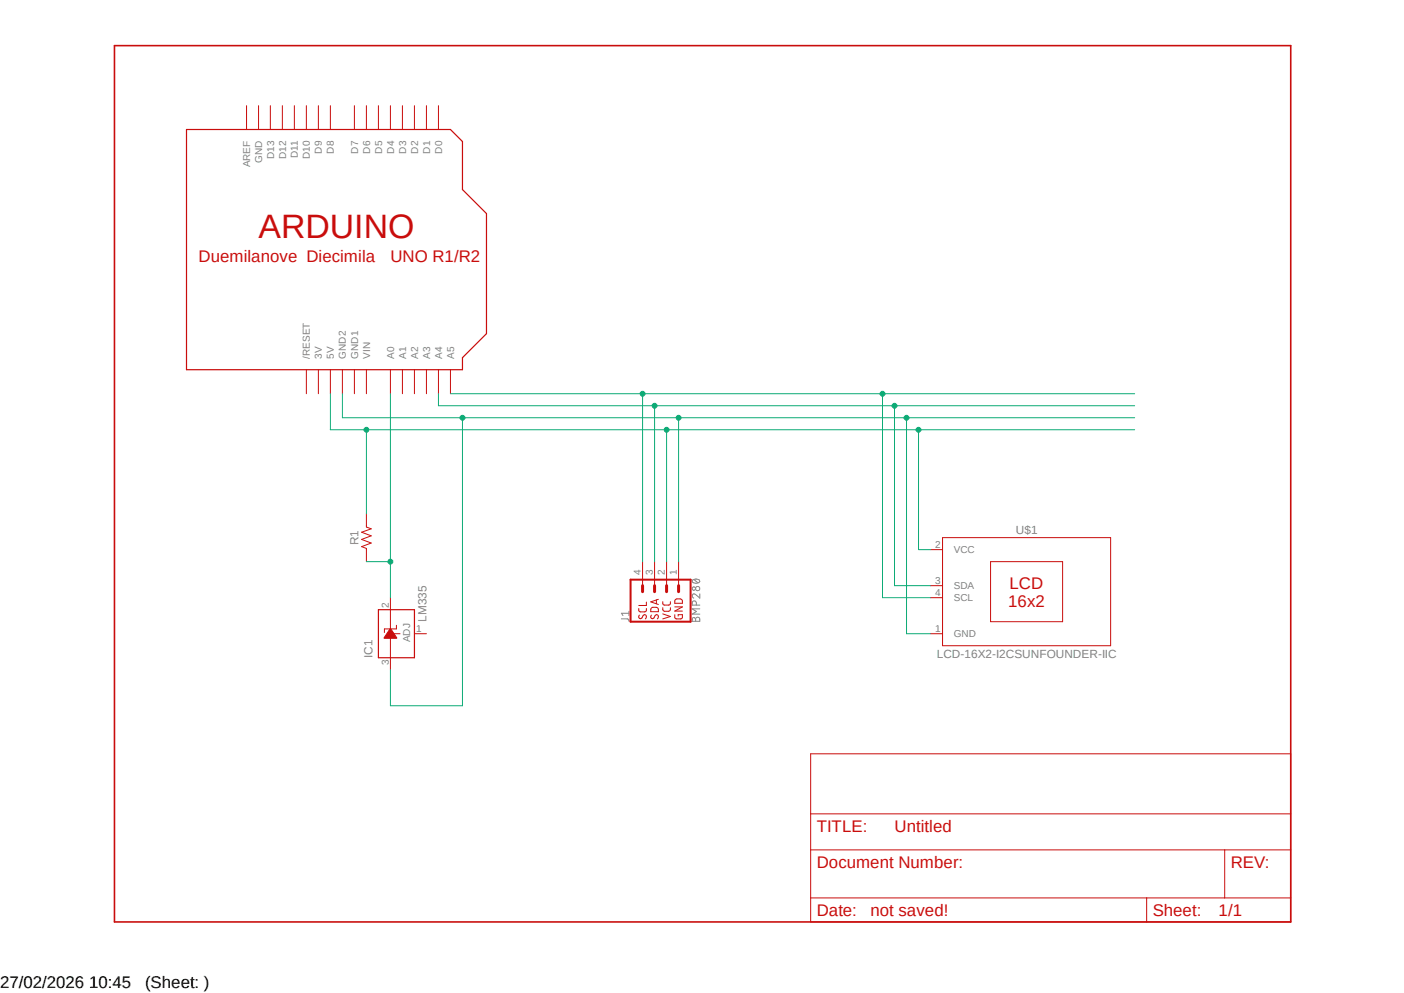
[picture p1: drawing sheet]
<svg xmlns="http://www.w3.org/2000/svg" width="297mm" height="210mm" viewBox="0 0 297 210" stroke-linecap="round" stroke-linejoin="round" font-family="sans-serif">
<path d="M23.7 9.3l249.7 186.2M273.4 9.3l-249.7 186.2" fill="none" stroke="#fff" stroke-width=".21"/>
<g fill="none" stroke="#808080" stroke-width=".21">
<path d="M131.4 130.9h1.5l.2 .5M133.1 129.3v.9M133.1 129.7h-1.7l.4 .5M146.5 122.7l.7-.2a.65 .65 0 0 1 .8 .4 .98 .98 0 0 1-1.6 0zM146.6 130.6a.38 .38 0 0 1 .6 .4 .46 .46 0 0 1 .3-.5 .46 .46 0 0 1 .5 .2v.7h-1.6zM146.8 122.6l.9 .7M147.2 131v.4M147.3 128l-.1-.7a.43 .43 0 0 0-.5-.2 .43 .43 0 0 0-.3 .5v.4h1.6M148 125.6v.9l-.8-.8a.44 .44 0 0 0-.8 .2 .44 .44 0 0 0 .4 .6M148 128.8h-1.6l.9 .5-.9 .6h1.6"/>
<circle cx="146.8" cy="124.5" r=".35"/>
<circle cx="147.6" cy="124.5" r=".46"/>
</g>
<g fill="none" stroke="#c90d0c" stroke-width=".21">
<path d="M196.8 116.2h2.6M199.4 113.7h35.5v22.9h-35.5zM209.5 118.8h15.3v12.7h-15.3zM82.6 126.4v15.2M83.2 134h1.4M83.9 132.2v.8h-2.6v.8M87.7 134h2.5M196.8 123.9h2.6M196.8 126.4h2.6M196.8 134h2.6M171.5 159.4h101.5v35.6h-101.5zM171.5 179.7h101.5"/>
<path d="M171.5 172.1h101.5M259.1 179.7v10.2M171.5 189.9h101.5M242.6 189.9v5.1"/>
</g>
<path d="M24.2 9.7h248.8v185.3h-248.8z" fill="none" stroke="#c90d0c" stroke-width=".34"/>
<path d="M80.1 128.9h7.6v10.2h-7.6z" fill="none" stroke="#c90d0c" stroke-width=".25"/>
<path d="M82.6 132.9l1.3 2.1h-2.6z" fill-rule="evenodd" fill="#c90d0c"/>
<g fill="none" stroke="#c90d0c" stroke-width=".21">
<path d="M52.2 22.4v5M54.7 22.4v5M57.2 22.4v5M59.7 22.4v5M62.3 22.4v5M64.8 22.4v5M67.4 22.4v5M69.9 22.4v5M75 22.4v5M77.5 22.4v5M80.1 22.4v5M82.6 22.4v5"/>
<path d="M85.1 22.4v5M87.7 22.4v5M90.2 22.4v5M92.8 22.4v5M64.8 78.2v5.1M67.4 78.2v5.1M69.9 78.2v5.1M72.4 78.2v5.1M75 78.2v5.1M77.5 78.2v5.1M82.6 78.2v5.1M85.1 78.2v5.1"/>
<path d="M87.7 78.2v5.1M90.2 78.2v5.1M92.8 78.2v5.1M95.3 78.2v5.1M77.5 108.7v2.8l1 .3-2 .8 2 .7-2 .8 2 .8-2 .7 1 .4v2.8M135.9 118.8v5.1M138.5 118.8v5.1M141 118.8v5.1M143.6 118.8v5.1M82.6 132.9l1.3 2.1h-2.6zM135.1 128.7l.1 .5 .3 .2h1.1l.1-.7M135.3 130.1l-.2 .2a.39 .39 0 0 0 .2 .5 .39 .39 0 0 0 .5-.1l.3-.5a.37 .37 0 0 1 .4-.2 .37 .37 0 0 1 .2 .4l-.2 .5"/>
<path d="M136.7 127.3v.8h-1.6M137.7 128.7l.4-.3 1 .1 .1 .2 .1 .7h-1.6zM137.8 130.1l-.1 .2a.39 .39 0 0 0 .1 .5 .39 .39 0 0 0 .5-.1l.3-.5a.37 .37 0 0 1 .4-.2 .37 .37 0 0 1 .3 .4l-.2 .5M138.9 126.9v.8M139.3 126.7l-1.6 .6 1.6 .5M140.2 128.5l.1 .6 .2 .2 1.1-.1 .2-.7M140.2 127.3l.1 .5 .2 .2 1.1-.1 .2-.6M140.2 129.8l1.6 .6-1.6 .5M142.7 130v.6l.2 .3h1.1l.3-.2 .1-.7h-.9v.3M142.7 128.4h1.7l-1.7 .8h1.7M142.8 126.9l.4-.2h.9l.2 .2 .1 .7h-1.7z"/>
</g>
<path d="M133.4 122.6h12.7v8.9h-12.7z" fill="none" stroke="#c90d0c" stroke-width=".42"/>
<path d="M135.9 123.9v1.2M138.5 123.9v1.2M141 123.9v1.2M143.6 123.9v1.2" fill="none" stroke="#c90d0c" stroke-width=".64"/>
<path d="M39.5 27.4h55.8l2.5 2.5v10.2l5.1 5.1v25.4l-5.1 5v2.6h-58.3z" fill="none" stroke="#c90d0c" stroke-width=".25"/>
<path d="M69.9 83.3v7.6h170.1M194.3 90.9v25.3h2.5" fill="none" stroke="#0dab76" stroke-width=".21"/>
<circle cx="194.3" cy="90.9" r=".51" fill="#0dab76"/>
<g fill="none" stroke="#0dab76" stroke-width=".21">
<path d="M141 90.9v27.9"/>
<circle cx="194.3" cy="90.9" r=".51"/>
</g>
<circle cx="141" cy="90.9" r=".51" fill="#0dab76"/>
<circle cx="141" cy="90.9" r=".51" fill="none" stroke="#0dab76" stroke-width=".21"/>
<circle cx="77.5" cy="90.9" r=".51" fill="#0dab76"/>
<g fill="none" stroke="#0dab76" stroke-width=".21">
<path d="M72.4 83.3v5h167.6M77.5 90.9v17.8M97.8 88.3v61h-15.2v-7.7M143.6 88.3v30.5M191.8 88.3v45.7h5"/>
<circle cx="77.5" cy="90.9" r=".51"/>
</g>
<circle cx="97.8" cy="88.3" r=".51" fill="#0dab76"/>
<circle cx="97.8" cy="88.3" r=".51" fill="none" stroke="#0dab76" stroke-width=".21"/>
<circle cx="143.5" cy="88.3" r=".51" fill="#0dab76"/>
<circle cx="143.5" cy="88.3" r=".51" fill="none" stroke="#0dab76" stroke-width=".21"/>
<circle cx="191.8" cy="88.3" r=".51" fill="#0dab76"/>
<g fill="none" stroke="#0dab76" stroke-width=".21">
<path d="M92.8 83.3v2.5h147.2M138.5 85.8v33"/>
<circle cx="191.8" cy="88.3" r=".51"/>
</g>
<circle cx="138.5" cy="85.8" r=".51" fill="#0dab76"/>
<g fill="none" stroke="#0dab76" stroke-width=".21">
<path d="M189.2 85.8v38.1h7.6"/>
<circle cx="138.5" cy="85.8" r=".51"/>
</g>
<circle cx="189.2" cy="85.8" r=".51" fill="#0dab76"/>
<g fill="none" stroke="#0dab76" stroke-width=".21">
<path d="M95.3 83.3h144.7M135.9 83.3v35.5"/>
<circle cx="189.2" cy="85.8" r=".51"/>
</g>
<circle cx="135.9" cy="83.3" r=".51" fill="#0dab76"/>
<g fill="none" stroke="#0dab76" stroke-width=".21">
<path d="M186.7 83.3v43.1h10.1"/>
<circle cx="135.9" cy="83.3" r=".51"/>
</g>
<circle cx="186.7" cy="83.3" r=".51" fill="#0dab76"/>
<g fill="none" stroke="#0dab76" stroke-width=".21">
<path d="M82.6 83.3v43.1M77.5 118.8h5.1"/>
<circle cx="186.7" cy="83.3" r=".51"/>
</g>
<circle cx="82.6" cy="118.8" r=".51" fill="#0dab76"/>
<circle cx="82.6" cy="118.8" r=".51" fill="none" stroke="#0dab76" stroke-width=".21"/>
<text font-size="7.2" fill="#c90d0c" x="54.7" y="50.2">ARDUINO</text>
<g font-size="3.6" fill="#c90d0c">
<text x="42" y="55.3">Duemilanove Diecimila</text>
<text x="82.6" y="55.3">UNO R1/R2</text>
<text x="213.6" y="124.5">LCD</text>
<text x="213.3" y="128.3">16x2</text>
<text x="172.8" y="175.9">TITLE:</text>
<text x="189.2" y="175.9">Untitled</text>
<text x="172.8" y="183.6">Document Number:</text>
<text x="260.4" y="183.6">REV:</text>
<text x="172.8" y="193.7">Date:</text>
<text x="184.2" y="193.7">not saved!</text>
<text x="243.8" y="193.7">Sheet:</text>
<text x="257.8" y="193.7">1/1</text>
</g>
<g font-size="3.6">
<text x="0" y="208.9">27/02/2026 10:45</text>
<text x="30.7" y="208.9">(Sheet: )</text>
</g>
<g font-size="2.5" fill="#808080">
<text x="214.9" y="113">U$1</text>
<text x="75.9" y="115.4" transform="rotate(-90 75.9 115.4)">R1</text>
<text x="90.2" y="131.5" transform="rotate(-90 90.2 131.5)">LM335</text>
<text x="78.8" y="139.1" transform="rotate(-90 78.8 139.1)">IC1</text>
<text x="198.2" y="139.1">LCD-16X2-I2CSUNFOUNDER-IIC</text>
</g>
<g font-size="2.1" fill="#808080">
<text x="52.9" y="35.4" transform="rotate(-90 52.9 35.4)">AREF</text>
<text x="55.5" y="34.5" transform="rotate(-90 55.5 34.5)">GND</text>
<text x="58" y="33.7" transform="rotate(-90 58 33.7)">D13</text>
<text x="60.5" y="33.7" transform="rotate(-90 60.5 33.7)">D12</text>
<text x="63" y="33.5" transform="rotate(-90 63 33.5)">D11</text>
<text x="65.6" y="33.7" transform="rotate(-90 65.6 33.7)">D10</text>
<text x="68.1" y="32.5" transform="rotate(-90 68.1 32.5)">D9</text>
<text x="70.7" y="32.5" transform="rotate(-90 70.7 32.5)">D8</text>
<text x="75.7" y="32.5" transform="rotate(-90 75.7 32.5)">D7</text>
<text x="78.3" y="32.5" transform="rotate(-90 78.3 32.5)">D6</text>
<text x="80.8" y="32.5" transform="rotate(-90 80.8 32.5)">D5</text>
<text x="83.4" y="32.5" transform="rotate(-90 83.4 32.5)">D4</text>
<text x="85.9" y="32.5" transform="rotate(-90 85.9 32.5)">D3</text>
<text x="88.4" y="32.5" transform="rotate(-90 88.4 32.5)">D2</text>
<text x="91" y="32.5" transform="rotate(-90 91 32.5)">D1</text>
<text x="93.5" y="32.5" transform="rotate(-90 93.5 32.5)">D0</text>
<text x="65.6" y="75.9" transform="rotate(-90 65.6 75.9)">/RESET</text>
<text x="68.1" y="75.9" transform="rotate(-90 68.1 75.9)">3V</text>
<text x="70.7" y="75.9" transform="rotate(-90 70.7 75.9)">5V</text>
<text x="73.2" y="75.9" transform="rotate(-90 73.2 75.9)">GND2</text>
<text x="75.7" y="75.9" transform="rotate(-90 75.7 75.9)">GND1</text>
<text x="78.3" y="75.9" transform="rotate(-90 78.3 75.9)">VIN</text>
<text x="83.4" y="75.9" transform="rotate(-90 83.4 75.9)">A0</text>
<text x="85.9" y="75.9" transform="rotate(-90 85.9 75.9)">A1</text>
<text x="88.4" y="75.9" transform="rotate(-90 88.4 75.9)">A2</text>
<text x="91" y="75.9" transform="rotate(-90 91 75.9)">A3</text>
<text x="93.5" y="75.9" transform="rotate(-90 93.5 75.9)">A4</text>
<text x="96.1" y="75.9" transform="rotate(-90 96.1 75.9)">A5</text>
<text x="197.9" y="115.9">2</text>
<text x="201.8" y="117">VCC</text>
<text x="135.6" y="121.5" transform="rotate(-90 135.6 121.5)">4</text>
<text x="138.1" y="121.5" transform="rotate(-90 138.1 121.5)">3</text>
<text x="140.6" y="121.5" transform="rotate(-90 140.6 121.5)">2</text>
<text x="143.2" y="121.5" transform="rotate(-90 143.2 121.5)">1</text>
<text x="197.9" y="123.5">3</text>
<text x="201.8" y="124.6">SDA</text>
<text x="82.3" y="128.6" transform="rotate(-90 82.3 128.6)">2</text>
<text x="197.9" y="126.1">4</text>
<text x="201.8" y="127.2">SCL</text>
<text x="86.8" y="135.8" transform="rotate(-90 86.8 135.8)">ADJ</text>
<text x="88.1" y="133.7">1</text>
<text x="197.9" y="133.7">1</text>
<text x="201.8" y="134.8">GND</text>
<text x="82.3" y="140.7" transform="rotate(-90 82.3 140.7)">3</text>
</g>
</svg>
